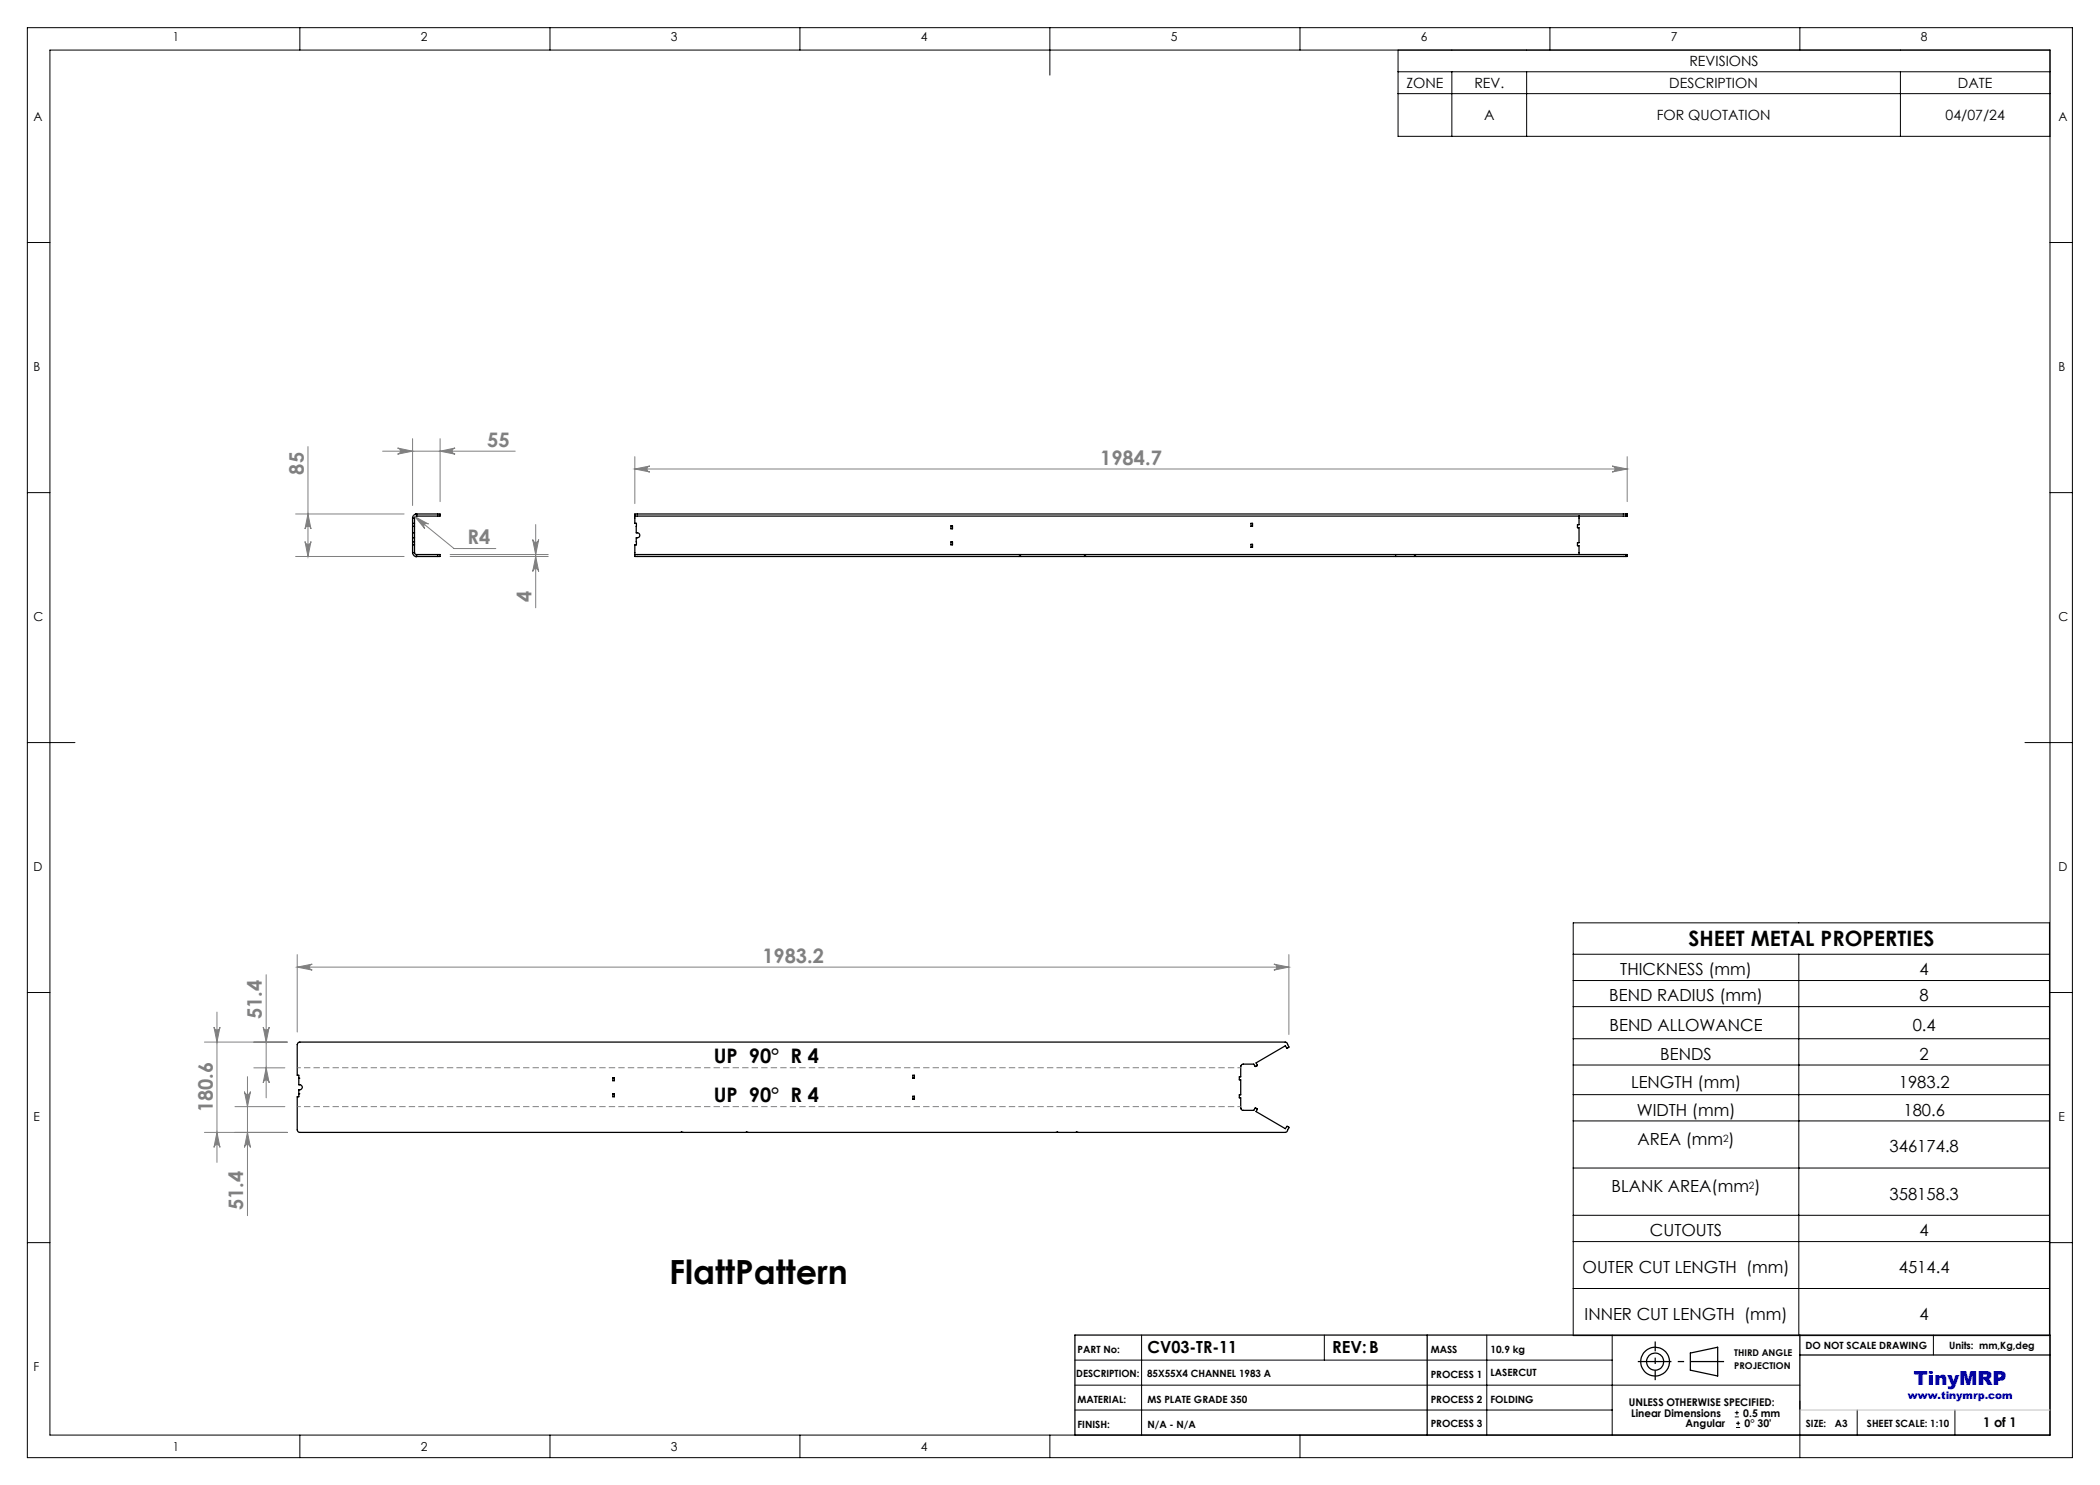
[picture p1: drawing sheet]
<svg xmlns="http://www.w3.org/2000/svg" width="420mm" height="297mm" viewBox="0 0 420 297" stroke-linecap="round" stroke-linejoin="round" font-family="sans-serif">
<g fill="none" stroke="#000" stroke-width=".25">
<path d="M82.5 110.5a.78 .78 0 0 0 .8 .8v-.4M82.5 106.6v1M82.5 103.6h.4M82.5 104.7h.4M82.5 103.6v3M82.5 107.6v2.9M82.5 110.5h.4M82.5 109h.4M82.5 106.6h.4M82.5 105.3h.4M82.5 108.4h.4M82.5 107.6h.4"/>
<path d="M82.9 110.5l.2 .3 .2 .1M82.9 106.6v1M82.9 103.6v3M82.9 107.6v2.9M83.1 111.3h.1M83.2 111.3h.1M83.2 102.8h-.1M83.2 111.3h4.3M83.2 102.8h4.3M83.2 102.8h.1M83.3 103.2l-.2 .1-.2 .3M83.3 103.2v-.4a.85 .85 0 0 0-.8 .8"/>
<path d="M83.3 110.9h4.2M83.3 103.2h4.2M87.5 110.9h.5v.4h-.5M87.5 102.8h.5v.4h-.5M87.5 102.8v.4M87.5 110.9v.4M127 103.2h198.2M127 110.9h77M127 110.9v.4h77M127 103.2v1.5h.3l-.1 1.9a.53 .53 0 0 1 .8 .5 .53 .53 0 0 1-.8 .5l.1 1.4h-.3v1.9M190.2 108.4h.3v.6h-.3zM190.2 105.2h.3v.6h-.3z"/>
<path d="M204 110.9h13M204 111.3h13M204 110.9v.4M217 110.9h62.1M217 111.3h62.1M217 110.9v.4M250.2 104.7h.3v.6h-.3zM250.2 108.9h.3v.6h-.3zM279.1 110.9h3.9M279.1 111.3h3.9M279.1 110.9v.4M283 110.9h42.2"/>
<path d="M283 111.3h42.2M283 110.9v.4M315.8 103.2v1.7h-.3v.6h.3v3h-.3v.6h.3v1.8M325.2 102.8h-198.2v.4M325.2 102.8h.2v.4h-.2M325.2 110.9h.2v.4h-.2M325.2 102.8v.4M325.2 110.9v.4M59.6 208.6l.3-.2h197.2l.3 .2 .4 .9-.4 .2-.3-.5-5.9 3.4 .3 .5-.4 .2-.3-.5-2.5 .1-.2 .4v2.1h-.2v.6h.2v3h-.2v.6h.2v2l.2 .4 2.5 .1 .3-.5 .4 .2-.3 .5 5.9 3.4 .3-.5 .4 .2v.2l-.4 .7-.3 .2h-41.6l-.1-.1-.2 .1h-3.6l-.1-.1-.2 .1h-61.8l-.1-.1-.2 .1h-12.7l-.2-.1-.1 .1h-76.3l-.4-.2-.1-.3v-6.6h.4v-1.5a.53 .53 0 0 0 .7-.5 .53 .53 0 0 0-.7-.4v-2h-.4v-6.1zM59.8 215.6h.1M59.8 218.8h.1M122.6 218.8h.3v.6h-.3z"/>
<path d="M122.6 215.5h.3v.6h-.3zM182.6 215h.3v.6h-.3zM182.6 219.2h.3v.6h-.3zM215 267h195v20h-195zM285.4 267v20M338.1 270.6l5.4-1.2v5.8l-5.4-1.2zM360 267v15M360 271h50"/>
<circle cx="331" cy="272.3" r="2.87"/>
<circle cx="331" cy="272.3" r="1.72"/>
</g>
<g fill="none" stroke="#000" stroke-width=".2">
<path d="M5.5 5.5h409v286h-409zM10 10h400v277h-400zM60 5.5v4.5M110 5.5v4.5M160 5.5v4.5M210 5.5v9.5M260 5.5v4.5M279.6 10v17.3h130.4M279.6 14.4h130.4M279.6 18.7h130.4M290.4 14.4v12.9M305.3 14.4v12.9"/>
<path d="M310 5.5v4.5M360 5.5v4.5M380.1 14.4v12.9M5.5 48.5h4.5M410 48.5h4.5M5.5 98.5h4.5M410 98.5h4.5M5.5 148.5h9.5M405 148.5h9.5M5.5 198.5h4.5M314.6 184.6h95.3v82.5h-95.3zM314.6 190.8h95.3"/>
<path d="M314.6 196.1h95.3M359.8 190.8v76.3M410 198.5h4.5M314.6 201.3h95.3M314.6 207.7h95.3M314.6 213h95.3M314.6 218.9h95.3M314.6 224.2h95.3M314.6 233.6h95.3M5.5 248.5h4.5M314.6 243.1h95.3M314.6 248.3h95.3"/>
<path d="M314.6 257.7h95.3M410 248.5h4.5M215 277h145M215 272h107.4M228.3 267v20M264.9 267v5M297.4 267v20M322.4 267v20M386.7 267v4M60 287v4.5M110 287v4.5M160 287v4.5"/>
<path d="M210 287v4.5M215 282h107.4M260 287v4.5M347 283.4h.8M347 282.5h.8M347.2 285.5h.8M347.2 284.7h.8M347.4 282.1v.9M347.6 284.3v.8M360 280.2v11.3M371.4 282v5M391 282v5"/>
</g>
<g fill="none" stroke="#808080" stroke-width=".2">
<path d="M61.6 89.3v22M76.5 90.2h26.5M79.5 89.6l3 .6-3 .6a.62 .62 0 0 0 .6-.6 .62 .62 0 0 0-.6-.6zM82.5 87.7v13.4M88 90.2l3-.6a.62 .62 0 0 0-.6 .6 .62 .62 0 0 0 .6 .6zM88 87.7v12.6M127 93.8l3-.6a.6 .6 0 0 0-.6 .6 .6 .6 0 0 0 .6 .6zM127 91.3v9.4M127 93.8h198.4M322.4 93.2l3 .6-3 .6a.6 .6 0 0 0 .6-.6 .6 .6 0 0 0-.6-.6zM325.4 91.3v9M59.1 102.8h21.7"/>
<path d="M59.1 111.3h21.7M61 108.3a.6 .6 0 0 0 .6 .6 .6 .6 0 0 0 .6-.6l-.6 3zM61.6 102.8l.6 3a.6 .6 0 0 0-.6-.5 .6 .6 0 0 0-.6 .5zM83 103.4l2.7 1.4a.59 .59 0 0 0-.8 .1 .59 .59 0 0 0 0 .8zM83 103.4l7.8 6.3h8.4M90 111.3h19.6M90 110.9h19.6M106.5 107.9a.6 .6 0 0 0 .6 .6 .6 .6 0 0 0 .6-.6l-.6 3zM107.1 111.3l.6 3a.6 .6 0 0 0-.6-.6 .6 .6 0 0 0-.6 .6zM107.1 104.9v16.7M53.2 194.9v24.7M59.4 193.4l3-.6a.6 .6 0 0 0-.5 .6 .6 .6 0 0 0 .5 .6z"/>
<path d="M59.4 190.9v15.5M59.4 193.4h198.4M254.8 192.8l3 .6-3 .6a.6 .6 0 0 0 .5-.6 .6 .6 0 0 0-.5-.6zM257.8 190.9v16M40.9 208.4h16.6M42.8 205.4a.6 .6 0 0 0 .6 .6 .6 .6 0 0 0 .6-.6l-.6 3zM43.4 202.4v30.1M48.9 218.3a.6 .6 0 0 0 .6 .6 .6 .6 0 0 0 .6-.6l-.6 3zM49.5 215.3v27.8M50.8 213.6h6.2M52.6 205.4a.6 .6 0 0 0 .6 .6 .6 .6 0 0 0 .6-.6l-.6 3zM53.2 213.6l.6 3a.6 .6 0 0 0-.6-.6 .6 .6 0 0 0-.6 .6z"/>
<path d="M40.9 226.5h16.6M43.4 226.5l.6 3a.6 .6 0 0 0-.6-.6 .6 .6 0 0 0-.6 .6zM47 221.3h10M49.5 226.5l.6 3a.6 .6 0 0 0-.6-.6 .6 .6 0 0 0-.6 .6z"/>
</g>
<path d="M327.6 272.3h17.2" fill="none" stroke="#000" stroke-width=".25" stroke-dasharray="15.2 1.3 1.3 1.3" stroke-dashoffset="8.5" stroke-linecap="butt"/>
<path d="M331 268.3v7.7" fill="none" stroke="#000" stroke-width=".25" stroke-dasharray="15.2 1.3 1.3 1.3" stroke-dashoffset="13.3" stroke-linecap="butt"/>
<path d="M59.5 213.5h188.7M248.2 221.3h-188.7" fill="none" stroke="#808080" stroke-width=".2" stroke-dasharray="1.3 .6" stroke-dashoffset=".6" stroke-linecap="butt"/>
<path d="M360 282h50" fill="none" stroke="#c0c0c0" stroke-width=".2"/>
<g fill="#808080">
<path d="M59.4 193.4l3-.6a.6 .6 0 0 0-.5 .6 .6 .6 0 0 0 .5 .6zM254.8 192.8l3 .6-3 .6a.6 .6 0 0 0 .5-.6 .6 .6 0 0 0-.5-.6zM127 93.8l3-.6a.6 .6 0 0 0-.6 .6 .6 .6 0 0 0 .6 .6zM322.4 93.2l3 .6-3 .6a.6 .6 0 0 0 .6-.6 .6 .6 0 0 0-.6-.6z"/>
<path d="M42.8 205.4a.6 .6 0 0 0 .6 .6 .6 .6 0 0 0 .6-.6l-.6 3zM43.4 226.5l.6 3a.6 .6 0 0 0-.6-.6 .6 .6 0 0 0-.6 .6zM52.6 205.4a.6 .6 0 0 0 .6 .6 .6 .6 0 0 0 .6-.6l-.6 3zM53.2 213.6l.6 3a.6 .6 0 0 0-.6-.6 .6 .6 0 0 0-.6 .6zM48.9 218.3a.6 .6 0 0 0 .6 .6 .6 .6 0 0 0 .6-.6l-.6 3zM49.5 226.5l.6 3a.6 .6 0 0 0-.6-.6 .6 .6 0 0 0-.6 .6z"/>
<path d="M79.5 89.6l3 .6-3 .6a.62 .62 0 0 0 .6-.6 .62 .62 0 0 0-.6-.6zM88 90.2l3-.6a.62 .62 0 0 0-.6 .6 .62 .62 0 0 0 .6 .6zM83 103.4l1.9 2.3a.59 .59 0 0 1 0-.8 .59 .59 0 0 1 .8-.1z"/>
<path d="M61.6 102.8l.6 3a.6 .6 0 0 0-.6-.5 .6 .6 0 0 0-.6 .5zM61 108.3a.6 .6 0 0 0 .6 .6 .6 .6 0 0 0 .6-.6l-.6 3zM106.5 107.9a.6 .6 0 0 0 .6 .6 .6 .6 0 0 0 .6-.6l-.6 3zM107.1 111.3l.6 3a.6 .6 0 0 0-.6-.6 .6 .6 0 0 0-.6 .6z"/>
</g>
<text font-size="6.7" x="133.9" y="256.8">FlattPattern</text>
<text font-size="4.2" x="337.7" y="189.2">SHEET METAL PROPERTIES</text>
<g font-size="4" fill="#808080">
<text x="97.4" y="89.3">55</text>
<text x="60.8" y="94.9" transform="rotate(-90 60.8 94.9)">85</text>
<text x="220" y="92.9">1984.7</text>
<text x="93.5" y="108.8">R4</text>
<text x="106.3" y="120.4" transform="rotate(-90 106.3 120.4)">4</text>
<text x="152.5" y="192.5">1983.2</text>
<text x="52.4" y="203.9" transform="rotate(-90 52.4 203.9)">51.4</text>
<text x="42.6" y="222.5" transform="rotate(-90 42.6 222.5)">180.6</text>
<text x="48.6" y="242" transform="rotate(-90 48.6 242)">51.4</text>
</g>
<g font-size="4">
<text x="142.7" y="212.7">UP 90° R 4</text>
<text x="142.7" y="220.4">UP 90° R 4</text>
</g>
<text font-size="3.9" fill="#0000a0" x="382.8" y="277">TinyMRP</text>
<g font-size="3.3">
<text x="324.1" y="195">THICKNESS (mm)</text>
<text x="383.9" y="195">4</text>
<text x="321.8" y="200.3">BEND RADIUS (mm)</text>
<text x="383.9" y="200.3">8</text>
<text x="321.9" y="206.1">BEND ALLOWANCE</text>
<text x="382.5" y="206.1">0.4</text>
<text x="332.1" y="211.9">BENDS</text>
<text x="383.9" y="211.9">2</text>
<text x="326.2" y="217.5">LENGTH (mm)</text>
<text x="379.8" y="217.5">1983.2</text>
<text x="327.3" y="223.1">WIDTH (mm)</text>
<text x="380.7" y="223.1">180.6</text>
<text x="327.5" y="229">AREA (mm )</text>
<text x="377.9" y="230.5">346174.8</text>
<text x="322.3" y="238.5">BLANK AREA(mm )</text>
<text x="377.9" y="239.9">358158.3</text>
<text x="330" y="247.3">CUTOUTS</text>
<text x="383.9" y="247.3">4</text>
<text x="316.5" y="254.6">OUTER CUT LENGTH (mm)</text>
<text x="379.8" y="254.6">4514.4</text>
<text x="316.9" y="264">INNER CUT LENGTH (mm)</text>
<text x="383.9" y="264">4</text>
<text x="229.5" y="270.6">CV03-TR-11</text>
<text x="266.4" y="270.7">REV:B</text>
</g>
<g font-size="2.8">
<text x="281.3" y="17.6">ZONE</text>
<text x="294.9" y="17.6">REV.</text>
<text x="333.9" y="17.6">DESCRIPTION</text>
<text x="337.9" y="13.2">REVISIONS</text>
<text x="391.6" y="17.6">DATE</text>
<text x="296.8" y="24">A</text>
<text x="331.3" y="24">FOR QUOTATION</text>
<text x="389.1" y="24">04/07/24</text>
</g>
<text font-size="2.7" x="396.6" y="285.4">1 of 1</text>
<g font-size="2.5">
<text x="34.6" y="8.2">1</text>
<text x="84.2" y="8.2">2</text>
<text x="134.2" y="8.2">3</text>
<text x="184.2" y="8.2">4</text>
<text x="234.2" y="8.2">5</text>
<text x="284.2" y="8.2">6</text>
<text x="334.2" y="8.2">7</text>
<text x="384.2" y="8.2">8</text>
<text x="6.7" y="24.2">A</text>
<text x="411.7" y="24.2">A</text>
<text x="6.7" y="74.2">B</text>
<text x="411.7" y="74.2">B</text>
<text x="6.7" y="124.2">C</text>
<text x="411.7" y="124.2">C</text>
<text x="6.7" y="174.2">D</text>
<text x="411.7" y="174.2">D</text>
<text x="6.7" y="224.2">E</text>
<text x="411.7" y="224.2">E</text>
<text x="6.7" y="274.2">F</text>
<text x="34.6" y="290.2">1</text>
<text x="84.2" y="290.2">2</text>
<text x="134.2" y="290.2">3</text>
<text x="184.2" y="290.2">4</text>
</g>
<g font-size="2.1">
<text x="325.8" y="281.2">UNLESS OTHERWISE SPECIFIED:</text>
<text x="326.2" y="283.4">Linear Dimensions</text>
<text x="337.1" y="285.5">Angular</text>
<text x="348.7" y="283.4">0.5 mm</text>
<text x="348.9" y="285.5">0° 30'</text>
</g>
<text font-size="2.1" fill="#0000a0" x="381.6" y="279.9">www.tinymrp.com</text>
<g font-size="2">
<text x="344.6" y="228.3">2</text>
<text x="349.8" y="237.8">2</text>
<text x="361.1" y="269.9">DO NOT SCALE DRAWING</text>
<text x="389.8" y="269.8">Units: mm,Kg,deg</text>
<text x="215.3" y="275.4">DESCRIPTION:</text>
<text x="215.5" y="270.7">PART No:</text>
<text x="229.4" y="275.4">85X55X4 CHANNEL 1983 A</text>
<text x="286.1" y="270.6">MASS</text>
<text x="286.1" y="275.6">PROCESS 1</text>
<text x="298.1" y="270.6">10.9 kg</text>
<text x="298.1" y="275.3">LASERCUT</text>
<text x="215.5" y="280.6">MATERIAL:</text>
<text x="229.5" y="280.6">MS PLATE GRADE 350</text>
<text x="286.1" y="280.6">PROCESS 2</text>
<text x="298.1" y="280.6">FOLDING</text>
<text x="215.5" y="285.6">FINISH:</text>
<text x="229.5" y="285.6">N/A - N/A</text>
<text x="286.1" y="285.4">PROCESS 3</text>
<text x="361.2" y="285.4">SIZE:</text>
<text x="367" y="285.4">A3</text>
<text x="373.4" y="285.4">SHEET SCALE: 1:10</text>
</g>
<g font-size="1.9">
<text x="346.9" y="271.3">THIRD ANGLE</text>
<text x="346.9" y="273.7">PROJECTION</text>
</g>
</svg>
